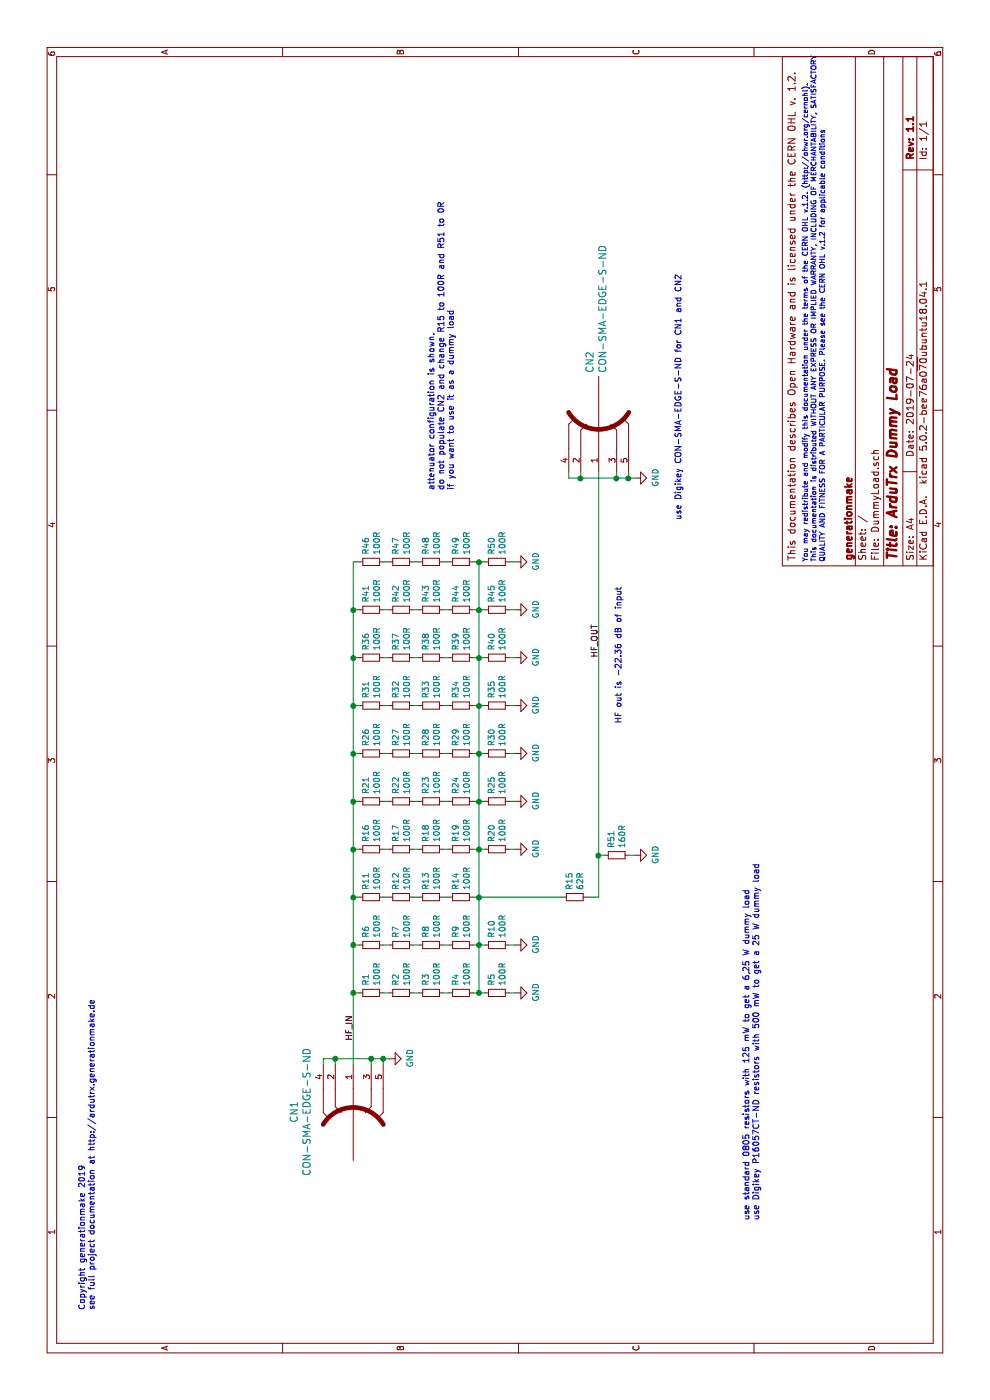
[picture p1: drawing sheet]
EESchema Schematic File Version 4
LIBS:DummyLoad-cache
EELAYER 26 0
EELAYER END
$Descr A4 11693 8268
encoding utf-8
Sheet 1 1
Title "ArduTrx Dummy Load"
Date "2019-07-24"
Rev "1.1"
Comp "generationmake"
Comment1 ""
Comment2 ""
Comment3 ""
Comment4 "This documentation describes Open Hardware and is licensed under the CERN OHL v. 1.2."
$EndDescr
$Comp
L devices:R_0805 R1
U 1 1
P 3400 3100
F 0 "R1" H 3459 3146 50  0000 L CNN
F 1 "100R" H 3459 3055 50  0000 L CNN
F 2 "resistors:R_0805" H 3400 2950 50  0001 C CNN
F 3 "" H 3400 3100 50  0000 C CNN
	1    3400 3100
	1    0    0    -1  
$EndComp
$Comp
L CON_wuerth:60312202114509 CN1
U 1 1
P 2600 2950
F 0 "CN1" H 2406 3447 60  0000 C CNN
F 1 "CON-SMA-EDGE-S-ND" H 2406 3341 60  0000 C CNN
F 2 "CON_wuerth:WR-SMA-PCB" H 2406 3341 60  0001 C CNN
F 3 "" H 2600 2950 60  0000 C CNN
	1    2600 2950
	1    0    0    -1  
$EndComp
$Comp
L power-supply:GND #PWR01
U 1 1
P 2850 3250
F 0 "#PWR01" H 2850 3000 50  0001 C CNN
F 1 "GND" H 2855 3077 50  0000 C CNN
F 2 "" H 2850 3250 50  0000 C CNN
F 3 "" H 2850 3250 50  0000 C CNN
	1    2850 3250
	1    0    0    -1  
$EndComp
Wire Wire Line
	2800 2700 2850 2700
Wire Wire Line
	2850 2700 2850 2800
Wire Wire Line
	2800 2800 2850 2800
Connection ~ 2850 2800
Wire Wire Line
	2850 2800 2850 3100
Wire Wire Line
	2800 3100 2850 3100
Connection ~ 2850 3100
Wire Wire Line
	2850 3100 2850 3200
Wire Wire Line
	2800 3200 2850 3200
Connection ~ 2850 3200
Wire Wire Line
	2850 3200 2850 3250
$Comp
L devices:R_0805 R2
U 1 1
P 3400 3350
F 0 "R2" H 3459 3396 50  0000 L CNN
F 1 "100R" H 3459 3305 50  0000 L CNN
F 2 "resistors:R_0805" H 3400 3200 50  0001 C CNN
F 3 "" H 3400 3350 50  0000 C CNN
	1    3400 3350
	1    0    0    -1  
$EndComp
$Comp
L devices:R_0805 R3
U 1 1
P 3400 3600
F 0 "R3" H 3459 3646 50  0000 L CNN
F 1 "100R" H 3459 3555 50  0000 L CNN
F 2 "resistors:R_0805" H 3400 3450 50  0001 C CNN
F 3 "" H 3400 3600 50  0000 C CNN
	1    3400 3600
	1    0    0    -1  
$EndComp
$Comp
L devices:R_0805 R4
U 1 1
P 3400 3850
F 0 "R4" H 3459 3896 50  0000 L CNN
F 1 "100R" H 3459 3805 50  0000 L CNN
F 2 "resistors:R_0805" H 3400 3700 50  0001 C CNN
F 3 "" H 3400 3850 50  0000 C CNN
	1    3400 3850
	1    0    0    -1  
$EndComp
$Comp
L devices:R_0805 R5
U 1 1
P 3400 4150
F 0 "R5" H 3459 4196 50  0000 L CNN
F 1 "100R" H 3459 4105 50  0000 L CNN
F 2 "resistors:R_0805" H 3400 4000 50  0001 C CNN
F 3 "" H 3400 4150 50  0000 C CNN
	1    3400 4150
	1    0    0    -1  
$EndComp
$Comp
L power-supply:GND #PWR02
U 1 1
P 3400 4300
F 0 "#PWR02" H 3400 4050 50  0001 C CNN
F 1 "GND" H 3405 4127 50  0000 C CNN
F 2 "" H 3400 4300 50  0000 C CNN
F 3 "" H 3400 4300 50  0000 C CNN
	1    3400 4300
	1    0    0    -1  
$EndComp
$Comp
L devices:R_0805 R6
U 1 1
P 3800 3100
F 0 "R6" H 3859 3146 50  0000 L CNN
F 1 "100R" H 3859 3055 50  0000 L CNN
F 2 "resistors:R_0805" H 3800 2950 50  0001 C CNN
F 3 "" H 3800 3100 50  0000 C CNN
	1    3800 3100
	1    0    0    -1  
$EndComp
$Comp
L devices:R_0805 R7
U 1 1
P 3800 3350
F 0 "R7" H 3859 3396 50  0000 L CNN
F 1 "100R" H 3859 3305 50  0000 L CNN
F 2 "resistors:R_0805" H 3800 3200 50  0001 C CNN
F 3 "" H 3800 3350 50  0000 C CNN
	1    3800 3350
	1    0    0    -1  
$EndComp
$Comp
L devices:R_0805 R8
U 1 1
P 3800 3600
F 0 "R8" H 3859 3646 50  0000 L CNN
F 1 "100R" H 3859 3555 50  0000 L CNN
F 2 "resistors:R_0805" H 3800 3450 50  0001 C CNN
F 3 "" H 3800 3600 50  0000 C CNN
	1    3800 3600
	1    0    0    -1  
$EndComp
$Comp
L devices:R_0805 R9
U 1 1
P 3800 3850
F 0 "R9" H 3859 3896 50  0000 L CNN
F 1 "100R" H 3859 3805 50  0000 L CNN
F 2 "resistors:R_0805" H 3800 3700 50  0001 C CNN
F 3 "" H 3800 3850 50  0000 C CNN
	1    3800 3850
	1    0    0    -1  
$EndComp
$Comp
L devices:R_0805 R10
U 1 1
P 3800 4150
F 0 "R10" H 3859 4196 50  0000 L CNN
F 1 "100R" H 3859 4105 50  0000 L CNN
F 2 "resistors:R_0805" H 3800 4000 50  0001 C CNN
F 3 "" H 3800 4150 50  0000 C CNN
	1    3800 4150
	1    0    0    -1  
$EndComp
$Comp
L power-supply:GND #PWR03
U 1 1
P 3800 4300
F 0 "#PWR03" H 3800 4050 50  0001 C CNN
F 1 "GND" H 3805 4127 50  0000 C CNN
F 2 "" H 3800 4300 50  0000 C CNN
F 3 "" H 3800 4300 50  0000 C CNN
	1    3800 4300
	1    0    0    -1  
$EndComp
$Comp
L devices:R_0805 R11
U 1 1
P 4200 3100
F 0 "R11" H 4259 3146 50  0000 L CNN
F 1 "100R" H 4259 3055 50  0000 L CNN
F 2 "resistors:R_0805" H 4200 2950 50  0001 C CNN
F 3 "" H 4200 3100 50  0000 C CNN
	1    4200 3100
	1    0    0    -1  
$EndComp
$Comp
L devices:R_0805 R12
U 1 1
P 4200 3350
F 0 "R12" H 4259 3396 50  0000 L CNN
F 1 "100R" H 4259 3305 50  0000 L CNN
F 2 "resistors:R_0805" H 4200 3200 50  0001 C CNN
F 3 "" H 4200 3350 50  0000 C CNN
	1    4200 3350
	1    0    0    -1  
$EndComp
$Comp
L devices:R_0805 R13
U 1 1
P 4200 3600
F 0 "R13" H 4259 3646 50  0000 L CNN
F 1 "100R" H 4259 3555 50  0000 L CNN
F 2 "resistors:R_0805" H 4200 3450 50  0001 C CNN
F 3 "" H 4200 3600 50  0000 C CNN
	1    4200 3600
	1    0    0    -1  
$EndComp
$Comp
L devices:R_0805 R14
U 1 1
P 4200 3850
F 0 "R14" H 4259 3896 50  0000 L CNN
F 1 "100R" H 4259 3805 50  0000 L CNN
F 2 "resistors:R_0805" H 4200 3700 50  0001 C CNN
F 3 "" H 4200 3850 50  0000 C CNN
	1    4200 3850
	1    0    0    -1  
$EndComp
$Comp
L devices:R_0805 R15
U 1 1
P 4200 4800
F 0 "R15" H 4259 4846 50  0000 L CNN
F 1 "62R" H 4259 4755 50  0000 L CNN
F 2 "resistors:R_0805" H 4200 4650 50  0001 C CNN
F 3 "" H 4200 4800 50  0000 C CNN
	1    4200 4800
	1    0    0    -1  
$EndComp
$Comp
L devices:R_0805 R16
U 1 1
P 4600 3100
F 0 "R16" H 4659 3146 50  0000 L CNN
F 1 "100R" H 4659 3055 50  0000 L CNN
F 2 "resistors:R_0805" H 4600 2950 50  0001 C CNN
F 3 "" H 4600 3100 50  0000 C CNN
	1    4600 3100
	1    0    0    -1  
$EndComp
$Comp
L devices:R_0805 R17
U 1 1
P 4600 3350
F 0 "R17" H 4659 3396 50  0000 L CNN
F 1 "100R" H 4659 3305 50  0000 L CNN
F 2 "resistors:R_0805" H 4600 3200 50  0001 C CNN
F 3 "" H 4600 3350 50  0000 C CNN
	1    4600 3350
	1    0    0    -1  
$EndComp
$Comp
L devices:R_0805 R18
U 1 1
P 4600 3600
F 0 "R18" H 4659 3646 50  0000 L CNN
F 1 "100R" H 4659 3555 50  0000 L CNN
F 2 "resistors:R_0805" H 4600 3450 50  0001 C CNN
F 3 "" H 4600 3600 50  0000 C CNN
	1    4600 3600
	1    0    0    -1  
$EndComp
$Comp
L devices:R_0805 R19
U 1 1
P 4600 3850
F 0 "R19" H 4659 3896 50  0000 L CNN
F 1 "100R" H 4659 3805 50  0000 L CNN
F 2 "resistors:R_0805" H 4600 3700 50  0001 C CNN
F 3 "" H 4600 3850 50  0000 C CNN
	1    4600 3850
	1    0    0    -1  
$EndComp
$Comp
L devices:R_0805 R20
U 1 1
P 4600 4150
F 0 "R20" H 4659 4196 50  0000 L CNN
F 1 "100R" H 4659 4105 50  0000 L CNN
F 2 "resistors:R_0805" H 4600 4000 50  0001 C CNN
F 3 "" H 4600 4150 50  0000 C CNN
	1    4600 4150
	1    0    0    -1  
$EndComp
$Comp
L power-supply:GND #PWR05
U 1 1
P 4600 4300
F 0 "#PWR05" H 4600 4050 50  0001 C CNN
F 1 "GND" H 4605 4127 50  0000 C CNN
F 2 "" H 4600 4300 50  0000 C CNN
F 3 "" H 4600 4300 50  0000 C CNN
	1    4600 4300
	1    0    0    -1  
$EndComp
$Comp
L devices:R_0805 R21
U 1 1
P 5000 3100
F 0 "R21" H 5059 3146 50  0000 L CNN
F 1 "100R" H 5059 3055 50  0000 L CNN
F 2 "resistors:R_0805" H 5000 2950 50  0001 C CNN
F 3 "" H 5000 3100 50  0000 C CNN
	1    5000 3100
	1    0    0    -1  
$EndComp
$Comp
L devices:R_0805 R22
U 1 1
P 5000 3350
F 0 "R22" H 5059 3396 50  0000 L CNN
F 1 "100R" H 5059 3305 50  0000 L CNN
F 2 "resistors:R_0805" H 5000 3200 50  0001 C CNN
F 3 "" H 5000 3350 50  0000 C CNN
	1    5000 3350
	1    0    0    -1  
$EndComp
$Comp
L devices:R_0805 R23
U 1 1
P 5000 3600
F 0 "R23" H 5059 3646 50  0000 L CNN
F 1 "100R" H 5059 3555 50  0000 L CNN
F 2 "resistors:R_0805" H 5000 3450 50  0001 C CNN
F 3 "" H 5000 3600 50  0000 C CNN
	1    5000 3600
	1    0    0    -1  
$EndComp
$Comp
L devices:R_0805 R24
U 1 1
P 5000 3850
F 0 "R24" H 5059 3896 50  0000 L CNN
F 1 "100R" H 5059 3805 50  0000 L CNN
F 2 "resistors:R_0805" H 5000 3700 50  0001 C CNN
F 3 "" H 5000 3850 50  0000 C CNN
	1    5000 3850
	1    0    0    -1  
$EndComp
$Comp
L devices:R_0805 R25
U 1 1
P 5000 4150
F 0 "R25" H 5059 4196 50  0000 L CNN
F 1 "100R" H 5059 4105 50  0000 L CNN
F 2 "resistors:R_0805" H 5000 4000 50  0001 C CNN
F 3 "" H 5000 4150 50  0000 C CNN
	1    5000 4150
	1    0    0    -1  
$EndComp
$Comp
L power-supply:GND #PWR06
U 1 1
P 5000 4300
F 0 "#PWR06" H 5000 4050 50  0001 C CNN
F 1 "GND" H 5005 4127 50  0000 C CNN
F 2 "" H 5000 4300 50  0000 C CNN
F 3 "" H 5000 4300 50  0000 C CNN
	1    5000 4300
	1    0    0    -1  
$EndComp
$Comp
L devices:R_0805 R26
U 1 1
P 5400 3100
F 0 "R26" H 5459 3146 50  0000 L CNN
F 1 "100R" H 5459 3055 50  0000 L CNN
F 2 "resistors:R_0805" H 5400 2950 50  0001 C CNN
F 3 "" H 5400 3100 50  0000 C CNN
	1    5400 3100
	1    0    0    -1  
$EndComp
$Comp
L devices:R_0805 R27
U 1 1
P 5400 3350
F 0 "R27" H 5459 3396 50  0000 L CNN
F 1 "100R" H 5459 3305 50  0000 L CNN
F 2 "resistors:R_0805" H 5400 3200 50  0001 C CNN
F 3 "" H 5400 3350 50  0000 C CNN
	1    5400 3350
	1    0    0    -1  
$EndComp
$Comp
L devices:R_0805 R28
U 1 1
P 5400 3600
F 0 "R28" H 5459 3646 50  0000 L CNN
F 1 "100R" H 5459 3555 50  0000 L CNN
F 2 "resistors:R_0805" H 5400 3450 50  0001 C CNN
F 3 "" H 5400 3600 50  0000 C CNN
	1    5400 3600
	1    0    0    -1  
$EndComp
$Comp
L devices:R_0805 R29
U 1 1
P 5400 3850
F 0 "R29" H 5459 3896 50  0000 L CNN
F 1 "100R" H 5459 3805 50  0000 L CNN
F 2 "resistors:R_0805" H 5400 3700 50  0001 C CNN
F 3 "" H 5400 3850 50  0000 C CNN
	1    5400 3850
	1    0    0    -1  
$EndComp
$Comp
L devices:R_0805 R30
U 1 1
P 5400 4150
F 0 "R30" H 5459 4196 50  0000 L CNN
F 1 "100R" H 5459 4105 50  0000 L CNN
F 2 "resistors:R_0805" H 5400 4000 50  0001 C CNN
F 3 "" H 5400 4150 50  0000 C CNN
	1    5400 4150
	1    0    0    -1  
$EndComp
$Comp
L power-supply:GND #PWR07
U 1 1
P 5400 4300
F 0 "#PWR07" H 5400 4050 50  0001 C CNN
F 1 "GND" H 5405 4127 50  0000 C CNN
F 2 "" H 5400 4300 50  0000 C CNN
F 3 "" H 5400 4300 50  0000 C CNN
	1    5400 4300
	1    0    0    -1  
$EndComp
$Comp
L devices:R_0805 R31
U 1 1
P 5800 3100
F 0 "R31" H 5859 3146 50  0000 L CNN
F 1 "100R" H 5859 3055 50  0000 L CNN
F 2 "resistors:R_0805" H 5800 2950 50  0001 C CNN
F 3 "" H 5800 3100 50  0000 C CNN
	1    5800 3100
	1    0    0    -1  
$EndComp
$Comp
L devices:R_0805 R32
U 1 1
P 5800 3350
F 0 "R32" H 5859 3396 50  0000 L CNN
F 1 "100R" H 5859 3305 50  0000 L CNN
F 2 "resistors:R_0805" H 5800 3200 50  0001 C CNN
F 3 "" H 5800 3350 50  0000 C CNN
	1    5800 3350
	1    0    0    -1  
$EndComp
$Comp
L devices:R_0805 R33
U 1 1
P 5800 3600
F 0 "R33" H 5859 3646 50  0000 L CNN
F 1 "100R" H 5859 3555 50  0000 L CNN
F 2 "resistors:R_0805" H 5800 3450 50  0001 C CNN
F 3 "" H 5800 3600 50  0000 C CNN
	1    5800 3600
	1    0    0    -1  
$EndComp
$Comp
L devices:R_0805 R34
U 1 1
P 5800 3850
F 0 "R34" H 5859 3896 50  0000 L CNN
F 1 "100R" H 5859 3805 50  0000 L CNN
F 2 "resistors:R_0805" H 5800 3700 50  0001 C CNN
F 3 "" H 5800 3850 50  0000 C CNN
	1    5800 3850
	1    0    0    -1  
$EndComp
$Comp
L devices:R_0805 R35
U 1 1
P 5800 4150
F 0 "R35" H 5859 4196 50  0000 L CNN
F 1 "100R" H 5859 4105 50  0000 L CNN
F 2 "resistors:R_0805" H 5800 4000 50  0001 C CNN
F 3 "" H 5800 4150 50  0000 C CNN
	1    5800 4150
	1    0    0    -1  
$EndComp
$Comp
L power-supply:GND #PWR08
U 1 1
P 5800 4300
F 0 "#PWR08" H 5800 4050 50  0001 C CNN
F 1 "GND" H 5805 4127 50  0000 C CNN
F 2 "" H 5800 4300 50  0000 C CNN
F 3 "" H 5800 4300 50  0000 C CNN
	1    5800 4300
	1    0    0    -1  
$EndComp
$Comp
L devices:R_0805 R36
U 1 1
P 6200 3100
F 0 "R36" H 6259 3146 50  0000 L CNN
F 1 "100R" H 6259 3055 50  0000 L CNN
F 2 "resistors:R_0805" H 6200 2950 50  0001 C CNN
F 3 "" H 6200 3100 50  0000 C CNN
	1    6200 3100
	1    0    0    -1  
$EndComp
$Comp
L devices:R_0805 R37
U 1 1
P 6200 3350
F 0 "R37" H 6259 3396 50  0000 L CNN
F 1 "100R" H 6259 3305 50  0000 L CNN
F 2 "resistors:R_0805" H 6200 3200 50  0001 C CNN
F 3 "" H 6200 3350 50  0000 C CNN
	1    6200 3350
	1    0    0    -1  
$EndComp
$Comp
L devices:R_0805 R38
U 1 1
P 6200 3600
F 0 "R38" H 6259 3646 50  0000 L CNN
F 1 "100R" H 6259 3555 50  0000 L CNN
F 2 "resistors:R_0805" H 6200 3450 50  0001 C CNN
F 3 "" H 6200 3600 50  0000 C CNN
	1    6200 3600
	1    0    0    -1  
$EndComp
$Comp
L devices:R_0805 R39
U 1 1
P 6200 3850
F 0 "R39" H 6259 3896 50  0000 L CNN
F 1 "100R" H 6259 3805 50  0000 L CNN
F 2 "resistors:R_0805" H 6200 3700 50  0001 C CNN
F 3 "" H 6200 3850 50  0000 C CNN
	1    6200 3850
	1    0    0    -1  
$EndComp
$Comp
L devices:R_0805 R40
U 1 1
P 6200 4150
F 0 "R40" H 6259 4196 50  0000 L CNN
F 1 "100R" H 6259 4105 50  0000 L CNN
F 2 "resistors:R_0805" H 6200 4000 50  0001 C CNN
F 3 "" H 6200 4150 50  0000 C CNN
	1    6200 4150
	1    0    0    -1  
$EndComp
$Comp
L power-supply:GND #PWR09
U 1 1
P 6200 4300
F 0 "#PWR09" H 6200 4050 50  0001 C CNN
F 1 "GND" H 6205 4127 50  0000 C CNN
F 2 "" H 6200 4300 50  0000 C CNN
F 3 "" H 6200 4300 50  0000 C CNN
	1    6200 4300
	1    0    0    -1  
$EndComp
$Comp
L devices:R_0805 R41
U 1 1
P 6600 3100
F 0 "R41" H 6659 3146 50  0000 L CNN
F 1 "100R" H 6659 3055 50  0000 L CNN
F 2 "resistors:R_0805" H 6600 2950 50  0001 C CNN
F 3 "" H 6600 3100 50  0000 C CNN
	1    6600 3100
	1    0    0    -1  
$EndComp
$Comp
L devices:R_0805 R42
U 1 1
P 6600 3350
F 0 "R42" H 6659 3396 50  0000 L CNN
F 1 "100R" H 6659 3305 50  0000 L CNN
F 2 "resistors:R_0805" H 6600 3200 50  0001 C CNN
F 3 "" H 6600 3350 50  0000 C CNN
	1    6600 3350
	1    0    0    -1  
$EndComp
$Comp
L devices:R_0805 R43
U 1 1
P 6600 3600
F 0 "R43" H 6659 3646 50  0000 L CNN
F 1 "100R" H 6659 3555 50  0000 L CNN
F 2 "resistors:R_0805" H 6600 3450 50  0001 C CNN
F 3 "" H 6600 3600 50  0000 C CNN
	1    6600 3600
	1    0    0    -1  
$EndComp
$Comp
L devices:R_0805 R44
U 1 1
P 6600 3850
F 0 "R44" H 6659 3896 50  0000 L CNN
F 1 "100R" H 6659 3805 50  0000 L CNN
F 2 "resistors:R_0805" H 6600 3700 50  0001 C CNN
F 3 "" H 6600 3850 50  0000 C CNN
	1    6600 3850
	1    0    0    -1  
$EndComp
$Comp
L devices:R_0805 R45
U 1 1
P 6600 4150
F 0 "R45" H 6659 4196 50  0000 L CNN
F 1 "100R" H 6659 4105 50  0000 L CNN
F 2 "resistors:R_0805" H 6600 4000 50  0001 C CNN
F 3 "" H 6600 4150 50  0000 C CNN
	1    6600 4150
	1    0    0    -1  
$EndComp
$Comp
L power-supply:GND #PWR010
U 1 1
P 6600 4300
F 0 "#PWR010" H 6600 4050 50  0001 C CNN
F 1 "GND" H 6605 4127 50  0000 C CNN
F 2 "" H 6600 4300 50  0000 C CNN
F 3 "" H 6600 4300 50  0000 C CNN
	1    6600 4300
	1    0    0    -1  
$EndComp
$Comp
L devices:R_0805 R46
U 1 1
P 7000 3100
F 0 "R46" H 7059 3146 50  0000 L CNN
F 1 "100R" H 7059 3055 50  0000 L CNN
F 2 "resistors:R_0805" H 7000 2950 50  0001 C CNN
F 3 "" H 7000 3100 50  0000 C CNN
	1    7000 3100
	1    0    0    -1  
$EndComp
$Comp
L devices:R_0805 R47
U 1 1
P 7000 3350
F 0 "R47" H 7059 3396 50  0000 L CNN
F 1 "100R" H 7059 3305 50  0000 L CNN
F 2 "resistors:R_0805" H 7000 3200 50  0001 C CNN
F 3 "" H 7000 3350 50  0000 C CNN
	1    7000 3350
	1    0    0    -1  
$EndComp
$Comp
L devices:R_0805 R48
U 1 1
P 7000 3600
F 0 "R48" H 7059 3646 50  0000 L CNN
F 1 "100R" H 7059 3555 50  0000 L CNN
F 2 "resistors:R_0805" H 7000 3450 50  0001 C CNN
F 3 "" H 7000 3600 50  0000 C CNN
	1    7000 3600
	1    0    0    -1  
$EndComp
$Comp
L devices:R_0805 R49
U 1 1
P 7000 3850
F 0 "R49" H 7059 3896 50  0000 L CNN
F 1 "100R" H 7059 3805 50  0000 L CNN
F 2 "resistors:R_0805" H 7000 3700 50  0001 C CNN
F 3 "" H 7000 3850 50  0000 C CNN
	1    7000 3850
	1    0    0    -1  
$EndComp
$Comp
L devices:R_0805 R50
U 1 1
P 7000 4150
F 0 "R50" H 7059 4196 50  0000 L CNN
F 1 "100R" H 7059 4105 50  0000 L CNN
F 2 "resistors:R_0805" H 7000 4000 50  0001 C CNN
F 3 "" H 7000 4150 50  0000 C CNN
	1    7000 4150
	1    0    0    -1  
$EndComp
$Comp
L power-supply:GND #PWR011
U 1 1
P 7000 4300
F 0 "#PWR011" H 7000 4050 50  0001 C CNN
F 1 "GND" H 7005 4127 50  0000 C CNN
F 2 "" H 7000 4300 50  0000 C CNN
F 3 "" H 7000 4300 50  0000 C CNN
	1    7000 4300
	1    0    0    -1  
$EndComp
Wire Wire Line
	2800 2950 3400 2950
Wire Wire Line
	7000 2950 7000 3000
Wire Wire Line
	7000 3200 7000 3250
Wire Wire Line
	7000 3450 7000 3500
Wire Wire Line
	7000 3700 7000 3750
Wire Wire Line
	6600 3700 6600 3750
Wire Wire Line
	6200 3750 6200 3700
Wire Wire Line
	6200 3500 6200 3450
Wire Wire Line
	6200 3250 6200 3200
Wire Wire Line
	6600 3200 6600 3250
Wire Wire Line
	6600 3450 6600 3500
Wire Wire Line
	3400 3200 3400 3250
Wire Wire Line
	3800 3200 3800 3250
Wire Wire Line
	4200 3200 4200 3250
Wire Wire Line
	4200 3450 4200 3500
Wire Wire Line
	3800 3700 3800 3750
Wire Wire Line
	3400 3700 3400 3750
Wire Wire Line
	3400 4300 3400 4250
Wire Wire Line
	3800 4250 3800 4300
Wire Wire Line
	3800 3500 3800 3450
Wire Wire Line
	3400 3500 3400 3450
Wire Wire Line
	4600 3750 4600 3700
Wire Wire Line
	4600 3500 4600 3450
Wire Wire Line
	5000 3450 5000 3500
Wire Wire Line
	5400 3450 5400 3500
Wire Wire Line
	5800 3450 5800 3500
Wire Wire Line
	5800 3700 5800 3750
Wire Wire Line
	5400 3700 5400 3750
Wire Wire Line
	5000 3700 5000 3750
Wire Wire Line
	5000 4250 5000 4300
Wire Wire Line
	5400 4250 5400 4300
Wire Wire Line
	5800 4250 5800 4300
Wire Wire Line
	6200 4250 6200 4300
Wire Wire Line
	4600 4250 4600 4300
Wire Wire Line
	3800 2950 3800 3000
Connection ~ 3800 2950
Wire Wire Line
	3800 2950 4200 2950
Wire Wire Line
	4200 3000 4200 2950
Connection ~ 4200 2950
Wire Wire Line
	4200 2950 4600 2950
Wire Wire Line
	4600 3000 4600 2950
Connection ~ 4600 2950
Wire Wire Line
	4600 2950 5000 2950
Wire Wire Line
	4600 3200 4600 3250
Wire Wire Line
	5000 3250 5000 3200
Wire Wire Line
	5000 3000 5000 2950
Connection ~ 5000 2950
Wire Wire Line
	5000 2950 5400 2950
Wire Wire Line
	5400 2950 5400 3000
Connection ~ 5400 2950
Wire Wire Line
	5400 2950 5800 2950
Wire Wire Line
	5400 3200 5400 3250
Wire Wire Line
	5800 3000 5800 2950
Connection ~ 5800 2950
Wire Wire Line
	5800 2950 6200 2950
Wire Wire Line
	6200 3000 6200 2950
Connection ~ 6200 2950
Wire Wire Line
	6200 2950 6600 2950
Wire Wire Line
	6600 3000 6600 2950
Connection ~ 6600 2950
Wire Wire Line
	6600 2950 7000 2950
Wire Wire Line
	5800 3200 5800 3250
Wire Wire Line
	7000 4250 7000 4300
Wire Wire Line
	6600 4250 6600 4300
Wire Wire Line
	3400 3000 3400 2950
Connection ~ 3400 2950
Wire Wire Line
	3400 2950 3800 2950
Wire Wire Line
	7750 5000 4550 5000
Wire Wire Line
	4200 5000 4200 4900
Connection ~ 4550 5000
Wire Wire Line
	4550 5000 4200 5000
$Comp
L CON_wuerth:60312202114509 CN2
U 1 1
P 7950 5000
F 0 "CN2" H 7323 5075 60  0000 R CNN
F 1 "CON-SMA-EDGE-S-ND" H 7323 4969 60  0000 R CNN
F 2 "CON_wuerth:WR-SMA-PCB" H 7322 4969 60  0001 R CNN
F 3 "" H 7950 5000 60  0000 C CNN
	1    7950 5000
	-1   0    0    -1  
$EndComp
$Comp
L power-supply:GND #PWR04
U 1 1
P 7700 5300
F 0 "#PWR04" H 7700 5050 50  0001 C CNN
F 1 "GND" H 7705 5127 50  0000 C CNN
F 2 "" H 7700 5300 50  0000 C CNN
F 3 "" H 7700 5300 50  0000 C CNN
	1    7700 5300
	1    0    0    -1  
$EndComp
Wire Wire Line
	7750 4750 7700 4750
Wire Wire Line
	7700 4750 7700 4850
Wire Wire Line
	7750 5250 7700 5250
Connection ~ 7700 5250
Wire Wire Line
	7700 5250 7700 5300
Wire Wire Line
	7750 5150 7700 5150
Connection ~ 7700 5150
Wire Wire Line
	7700 5150 7700 5250
Wire Wire Line
	7750 4850 7700 4850
Connection ~ 7700 4850
Wire Wire Line
	7700 4850 7700 5150
Text Label 3000 2950 0    50   ~ 0
HF_IN
Text Label 6200 5000 0    50   ~ 0
HF_OUT
$Comp
L devices:R_0805 R51
U 1 1
P 4550 5150
F 0 "R51" H 4609 5196 50  0000 L CNN
F 1 "160R" H 4609 5105 50  0000 L CNN
F 2 "resistors:R_0805" H 4550 5000 50  0001 C CNN
F 3 "" H 4550 5150 50  0000 C CNN
	1    4550 5150
	1    0    0    -1  
$EndComp
Wire Wire Line
	4200 3750 4200 3700
Text Notes 7350 5700 0    50   ~ 0
use Digikey CON-SMA-EDGE-S-ND for CN1 and CN2
Text Notes 5650 5200 0    50   ~ 0
HF out is -22.36 dB of input
Text Notes 1500 6350 0    50   ~ 0
use standard 0805 resistors with 125 mW to get a 6,25 W dummy load\nuse Digikey P16057CT-ND resistors with 500 mW to get a 25 W dummy load
Text Notes 750  800  0    50   ~ 0
Copyright generationmake 2019\nsee full project documentation at http://ardutrx.generationmake.de
Text Notes 7000 6900 0    43   ~ 0
You may redistribute and modify this documentation under the terms of the CERN OHL v.1.2. (http://ohwr.org/cernohl).\nThis documentation is distributed WITHOUT ANY EXPRESS OR IMPLIED WARRANTY, INCLUDING OF MERCHANTABILITY, SATISFACTORY\nQUALITY AND FITNESS FOR A PARTICULAR PURPOSE. Please see the CERN OHL v.1.2 for applicable conditions
Wire Wire Line
	4200 3950 4200 4000
Wire Wire Line
	3800 3950 3800 4000
Wire Wire Line
	3400 3950 3400 4000
Wire Wire Line
	3400 4000 3800 4000
Connection ~ 3400 4000
Wire Wire Line
	3400 4000 3400 4050
Connection ~ 3800 4000
Wire Wire Line
	3800 4000 3800 4050
Wire Wire Line
	4600 3950 4600 4000
Wire Wire Line
	5000 3950 5000 4000
Wire Wire Line
	5400 3950 5400 4000
Wire Wire Line
	5800 3950 5800 4000
Wire Wire Line
	6200 3950 6200 4000
Wire Wire Line
	6600 3950 6600 4000
Wire Wire Line
	7000 3950 7000 4000
Wire Wire Line
	4600 4000 4200 4000
Connection ~ 4600 4000
Wire Wire Line
	4600 4000 4600 4050
Connection ~ 4200 4000
Wire Wire Line
	5000 4000 5400 4000
Connection ~ 5000 4000
Wire Wire Line
	5000 4000 5000 4050
Connection ~ 5400 4000
Wire Wire Line
	5400 4000 5400 4050
Wire Wire Line
	5800 4000 6200 4000
Connection ~ 5800 4000
Wire Wire Line
	5800 4000 5800 4050
Connection ~ 6200 4000
Wire Wire Line
	6200 4000 6200 4050
Wire Wire Line
	6600 4000 7000 4000
Connection ~ 6600 4000
Wire Wire Line
	6600 4000 6600 4050
Connection ~ 7000 4000
Wire Wire Line
	7000 4000 7000 4050
Wire Wire Line
	6600 4000 6200 4000
Wire Wire Line
	5800 4000 5400 4000
Wire Wire Line
	5000 4000 4600 4000
Wire Wire Line
	4200 4000 3800 4000
$Comp
L power-supply:GND #PWR0101
U 1 1
P 4550 5300
F 0 "#PWR0101" H 4550 5050 50  0001 C CNN
F 1 "GND" H 4555 5127 50  0000 C CNN
F 2 "" H 4550 5300 50  0000 C CNN
F 3 "" H 4550 5300 50  0000 C CNN
	1    4550 5300
	1    0    0    -1  
$EndComp
Wire Wire Line
	4550 5250 4550 5300
Wire Wire Line
	4550 5050 4550 5000
Wire Wire Line
	4200 4000 4200 4700
Text Notes 7600 3800 0    50   ~ 0
attenuator configuration is shown. \ndo not populate CN2 and change R15 to 100R and R51 to 0R \nif you want to use it as a dummy load
$EndSCHEMATC
